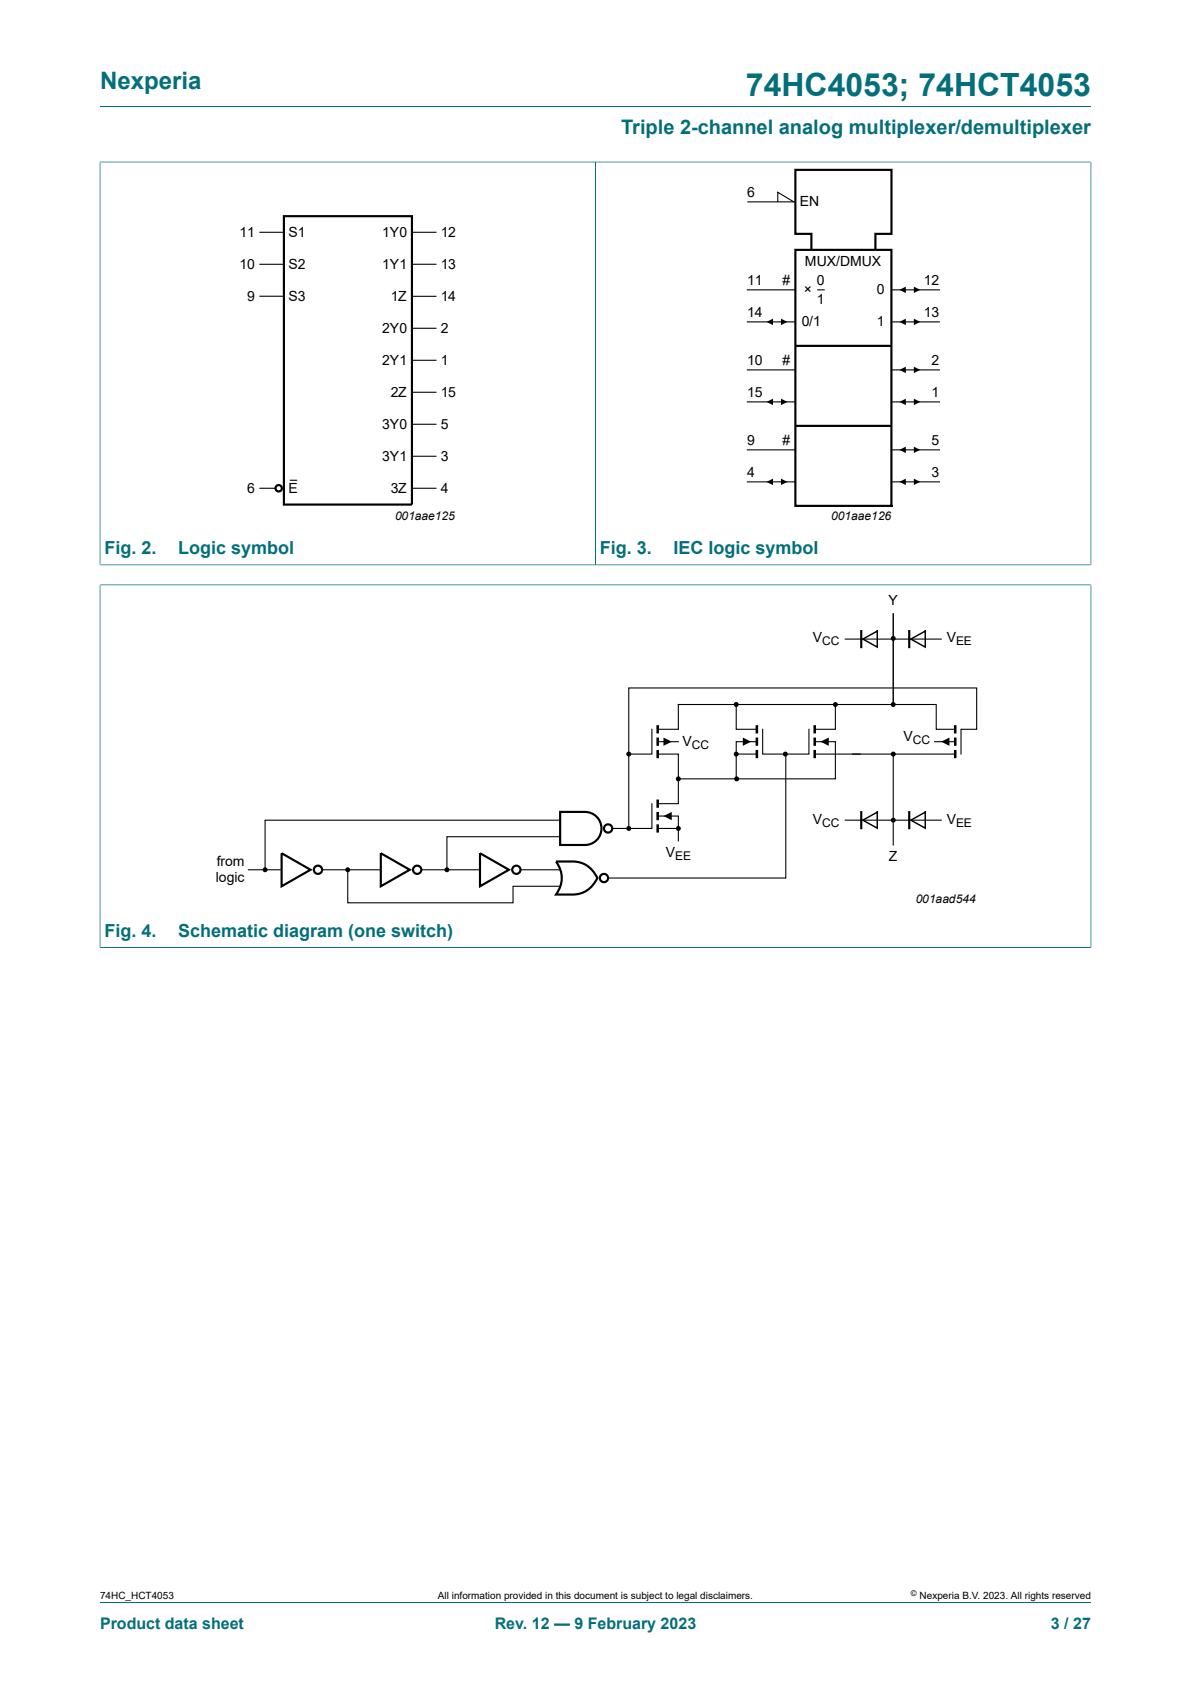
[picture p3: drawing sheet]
<svg xmlns="http://www.w3.org/2000/svg" width="210mm" height="297mm" viewBox="0 0 210 297" stroke-linecap="round" stroke-linejoin="round" font-family="sans-serif">
<path d="M17.6 18.8h174.8M17.6 28.6h174.8M17.6 28.5v71.2M105 28.6v71M192.4 28.5v71.2M17.6 99.6h174.8M17.6 103.2h174.8M17.6 103.1v64.1M192.4 103.1v64.1M17.6 167.1h174.8M17.6 282.6h174.8" fill="none" stroke="#036f7b" stroke-width=".18"/>
<g fill="none" stroke="#000" stroke-width=".38">
<path d="M50.1 38.1h22.5v50.9h-22.5zM140.2 44.1h17v45.1h-17zM143.1 44.1v-2.9h-2.9v-11.2h17v11.2h-2.8v2.9M140.2 61h17M140.2 75.1h17M151.9 111.3v2.8M160.3 111.3v2.8M49.7 150.5l5.1 2.9-5.1 2.9zM67.1 150.5l5.1 2.9-5.1 2.9zM84.6 150.5l5.1 2.9-5.1 2.9zM98 151.9a9.4 9.4 0 0 1 4.9 .5 5 5 0 0 1 2.4 2.5 4.7 4.7 0 0 1-4.3 2.9h-3a4.7 4.7 0 0 0 0-5.9zM98.8 143.2h4.3a2.91 2.91 0 0 1 3 2.9 2.91 2.91 0 0 1-3 2.9h-4.3z"/>
<path d="M151.9 143.2v2.9M160.3 143.2v2.9"/>
<circle cx="49.1" cy="86.1" r=".56"/>
<circle cx="56.1" cy="153.4" r=".73"/>
<circle cx="73.6" cy="153.4" r=".73"/>
<circle cx="91" cy="153.4" r=".73"/>
<circle cx="106.5" cy="154.9" r=".73"/>
<circle cx="107.2" cy="146.1" r=".73"/>
</g>
<g fill="none" stroke="#000" stroke-width=".19">
<path d="M131.8 35.6h8.4M137.1 35.6v-1.7l2.9 1.7M45.8 41h4.3M45.8 46.6h4.3M45.8 52.2h4.3M72.6 41h4.3M72.6 46.6h4.3M72.6 57.9h4.3M72.6 52.3h4.3M131.8 51.1h8.4M131.8 56.8h8.4M144.2 51.1h1.1"/>
<path d="M157.2 51.1h8.4M157.2 56.8h8.4M72.6 63.5h4.3M72.6 74.8h4.3M72.6 69.2h4.3M131.8 65.2h8.4M131.8 70.9h8.4M131.8 79.3h8.4M157.2 65.2h8.4M157.2 70.9h8.4M157.2 79.3h8.4M45.8 86.1h2.8"/>
<path d="M51.2 84.7h1.1M72.6 86.1h4.3M72.6 80.5h4.3M131.8 85h8.4M157.2 85h8.4M149 112.7h17M157.5 108.2v16.1M114.9 128.6v4.4h-4M116 133h3.6v8.7h-3.6M116 128.6h3.6v-4.3h45.5v4.3h3.3M116 130.8h3.6M129.8 124.4v4.2h3.7"/>
<path d="M129.8 133h3.7M133.5 130.8h-3.7v6.6M134.5 128.6v4.4h8.1v-4.4M138.6 133v21.9h-31.4M143.7 130.8h3.6v6.6h-28M143.7 133h24.7M147.3 124.4v4.2h-3.6M157.5 133v16M164.8 130.8h3.6M169.4 133v-4.4h2.8v-7.3h-61.3v24.8M43.8 153.4h5.9M56.8 153.4h10.3"/>
<path d="M61.3 153.4v5.8h29.2v-2.9h8.3M74.3 153.4h10.3M91.8 153.4h6.9M98.8 144.7h-52.1v8.7M98.8 147.6h-20v5.8M114.9 141.7v4.4h-7M116 143.9h3.6v4.4M116 146.1h3.6M149 144.6h17"/>
</g>
<g fill="#000">
<path d="M135.2 56.8l1.1-.6v1.1zM137.7 56.2l1.1 .6-1.1 .5zM158.6 51.1l1.1-.5v1.1zM158.6 56.8l1.1-.6v1.1zM161.1 50.6l1.2 .5-1.2 .6zM161.1 56.2l1.2 .6-1.2 .5zM135.2 70.9l1.1-.6v1.1zM137.7 70.3l1.1 .6-1.1 .5zM158.6 65.2l1.1-.5v1.1zM158.6 70.9l1.1-.6v1.1zM158.6 79.3l1.1-.5v1.1zM161.1 64.7l1.2 .5-1.2 .6z"/>
<path d="M161.1 70.3l1.2 .6-1.2 .5zM161.1 78.8l1.2 .5-1.2 .6zM135.2 85l1.1-.6v1.2zM137.7 84.4l1.1 .6-1.1 .6zM158.6 85l1.1-.6v1.1zM161.1 84.4l1.2 .6-1.2 .5zM117 130.1l1.4 .7-1.4 .7zM131 130.1l1.4 .7-1.4 .7zM144.7 130.8l1.4-.7v1.4zM166 130.8l1.4-.7v1.4zM117 143.9l1.4-.7v1.5z"/>
<circle cx="157.5" cy="112.6" r=".44"/>
<circle cx="110.9" cy="133" r=".44"/>
<circle cx="119.6" cy="137.4" r=".44"/>
<circle cx="129.8" cy="124.3" r=".44"/>
<circle cx="129.8" cy="133" r=".44"/>
<circle cx="129.9" cy="137.4" r=".44"/>
<circle cx="138.5" cy="133" r=".44"/>
<circle cx="147.3" cy="124.3" r=".44"/>
<circle cx="157.5" cy="124.3" r=".44"/>
<circle cx="157.5" cy="133" r=".44"/>
<circle cx="46.7" cy="153.4" r=".44"/>
<circle cx="61.3" cy="153.4" r=".44"/>
<circle cx="78.8" cy="153.4" r=".44"/>
<circle cx="110.9" cy="146.1" r=".44"/>
<circle cx="119.6" cy="146.1" r=".44"/>
<circle cx="157.5" cy="144.7" r=".44"/>
</g>
<g fill="none" stroke="#000" stroke-width=".44">
<path d="M116 127.9v1.5M116 130.1v1.4M116 132.3v1.4M133.5 127.9v1.5M133.5 130.1v1.4M133.5 132.3v1.4M143.7 127.9v1.5M143.7 130.1v1.4M143.7 132.3v1.4M168.4 127.9v1.5M168.4 130.1v1.4M168.4 132.3v1.4"/>
<path d="M116 141v1.5M116 143.2v1.5M116 145.4v1.4"/>
</g>
<path d="M157.5 108.2v16.1" fill="none" stroke="#000" stroke-width=".18"/>
<path d="M152.1 112.7l2.6-1.4v2.8zM160.6 112.7l2.5-1.4v2.8zM152.1 144.6l2.6-1.4v2.9zM160.6 144.6l2.5-1.4v2.9z" fill="none" stroke="#000" stroke-width=".25"/>
<text font-size="5.6" fill="#036f7b" x="131.5" y="16.8">74HC4053; 74HCT4053</text>
<text font-size="4.2" fill="#036f7b" x="17.6" y="15.6">Nexperia</text>
<text font-size="3.5" fill="#036f7b" x="109.5" y="23.7">Triple 2-channel analog multiplexer/demultiplexer</text>
<g font-size="3.2" fill="#036f7b">
<text x="18.4" y="97.8">Fig. 2.</text>
<text x="31.4" y="97.8">Logic symbol</text>
<text x="105.8" y="97.8">Fig. 3.</text>
<text x="118.8" y="97.8">IEC logic symbol</text>
<text x="18.4" y="165.2">Fig. 4.</text>
<text x="31.4" y="165.2">Schematic diagram (one switch)</text>
</g>
<g font-size="2.8" fill="#036f7b">
<text x="17.6" y="287.2">Product data sheet</text>
<text x="87.2" y="287.2">Rev. 12 — 9 February 2023</text>
<text x="185.3" y="287.2">3 / 27</text>
</g>
<g font-size="2.5">
<text x="131.8" y="34.7">6</text>
<text x="42.2" y="41.8">11</text>
<text x="50.9" y="41.8">S1</text>
<text x="67.4" y="41.8">1Y0</text>
<text x="77.7" y="41.8">12</text>
<text x="141" y="36.4">EN</text>
<text x="42.2" y="47.4">10</text>
<text x="50.9" y="47.4">S2</text>
<text x="67.4" y="47.4">1Y1</text>
<text x="77.7" y="47.4">13</text>
<text x="141.9" y="46.9">MUX/DMUX</text>
<text x="43.6" y="53">9</text>
<text x="50.9" y="53">S3</text>
<text x="68.9" y="53">1Z</text>
<text x="77.7" y="53">14</text>
<text x="131.8" y="50.3">11</text>
<text x="138" y="50.3">#</text>
<text x="141.7" y="51.9">×</text>
<text x="144" y="50.3">0</text>
<text x="144" y="53.6">1</text>
<text x="154.6" y="51.9">0</text>
<text x="162.9" y="50.3">12</text>
<text x="67.4" y="58.7">2Y0</text>
<text x="77.7" y="58.7">2</text>
<text x="131.8" y="55.9">14</text>
<text x="141.4" y="57.6">0/1</text>
<text x="154.6" y="57.6">1</text>
<text x="162.9" y="55.9">13</text>
<text x="67.4" y="64.4">2Y1</text>
<text x="77.7" y="64.4">1</text>
<text x="131.8" y="64.4">10</text>
<text x="138" y="64.4">#</text>
<text x="164.2" y="64.4">2</text>
<text x="68.9" y="70">2Z</text>
<text x="77.7" y="70">15</text>
<text x="131.8" y="70">15</text>
<text x="164.2" y="70">1</text>
<text x="67.4" y="75.7">3Y0</text>
<text x="77.7" y="75.7">5</text>
<text x="67.4" y="81.3">3Y1</text>
<text x="77.7" y="81.3">3</text>
<text x="131.8" y="78.4">9</text>
<text x="138" y="78.4">#</text>
<text x="164.2" y="78.4">5</text>
<text x="43.6" y="86.9">6</text>
<text x="50.9" y="86.9">E</text>
<text x="68.9" y="86.9">3Z</text>
<text x="77.7" y="86.9">4</text>
<text x="131.8" y="84.1">4</text>
<text x="164.2" y="84.1">3</text>
<text x="156.6" y="106.7">Y</text>
<text x="143.3" y="113.3">V</text>
<text x="166.9" y="113.3">V</text>
<text x="120.3" y="131.5">V</text>
<text x="159.3" y="130.7">V</text>
<text x="143.3" y="145.3">V</text>
<text x="166.9" y="145.3">V</text>
<text x="38" y="155.6">logic</text>
<text x="38.2" y="152.7">from</text>
<text x="117.4" y="151.2">V</text>
<text x="156.7" y="151.9">Z</text>
</g>
<g font-size="2.1">
<text x="69.6" y="91.7">001aae125</text>
<text x="146.6" y="91.7">001aae126</text>
<text x="145" y="113.8">CC</text>
<text x="168.6" y="113.8">EE</text>
<text x="161" y="131.3">CC</text>
<text x="122" y="132">CC</text>
<text x="145" y="145.9">CC</text>
<text x="168.6" y="145.9">EE</text>
<text x="119" y="151.7">EE</text>
<text x="161.5" y="159.2">001aad544</text>
</g>
<g font-size="1.8">
<text x="17.6" y="282">74HC_HCT4053</text>
<text x="77.2" y="282">All information provided in this document is subject to legal disclaimers.</text>
<text x="162.2" y="282">Nexperia B.V. 2023. All rights reserved</text>
</g>
<text font-size="1.4" x="160.6" y="281.6">©</text>
</svg>
